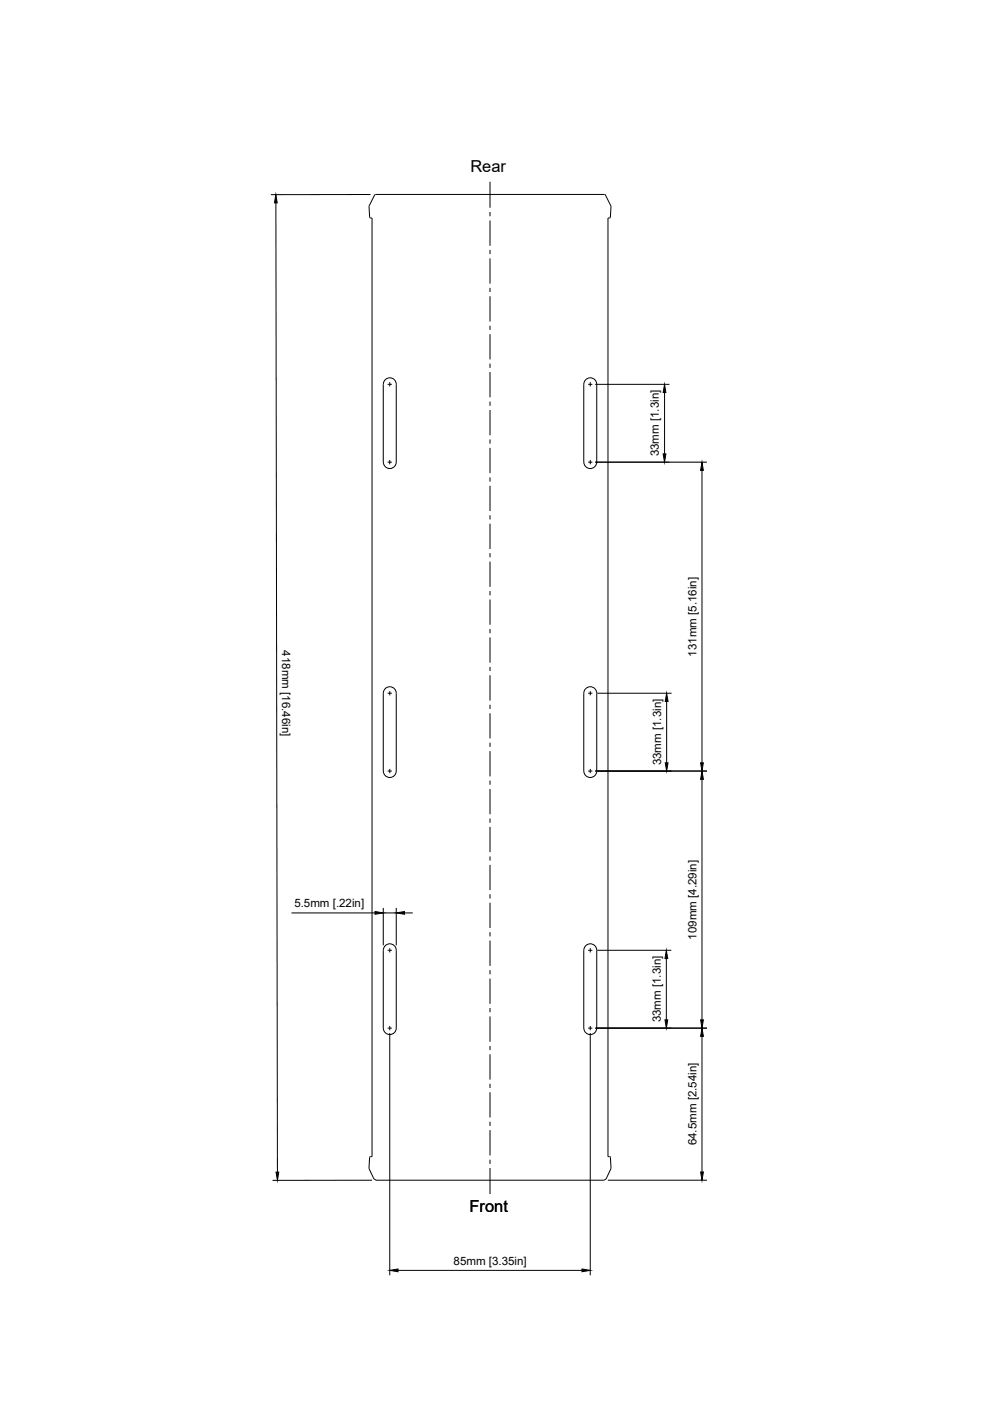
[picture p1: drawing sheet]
<svg xmlns="http://www.w3.org/2000/svg" width="420mm" height="594mm" viewBox="0 0 420 594" stroke-linecap="round" stroke-linejoin="round" font-family="sans-serif">
<!-- layer: Visible -->
<path d="M258.8 92.1l-.2 .3h-.8v398.1h.8l.2 .3 .3 4.7-1.9 4M258.8 92.1l.3-4.6-2.8-5h-97.1l-.4 .2-2.4 4.8 .3 4.6 .2 .3h.8v398.1l-.9 .1a9.5 9.5 0 0 0 2 9.5l1.1 .4h95.8l.7-.2 .8-.8M163.1 161.2a2.74 2.74 0 0 1 3.1-.8 2.74 2.74 0 0 1 1.8 2.6v32.9a2.74 2.74 0 0 1-2.7 2.8 2.74 2.74 0 0 1-2.8-2.8v-33zM248.5 160.8a2.74 2.74 0 0 1 3-.3 2.74 2.74 0 0 1 1.5 2.5v32.9a2.74 2.74 0 0 1-2.7 2.8 2.74 2.74 0 0 1-2.8-2.8v-33l.3-1.2zM163.1 292.2a2.74 2.74 0 0 1 3.1-.8 2.74 2.74 0 0 1 1.8 2.5v33a2.75 2.75 0 0 1-2.7 2.8 2.75 2.75 0 0 1-2.8-2.7v-33.1zM248.5 291.8a2.74 2.74 0 0 1 3-.3 2.74 2.74 0 0 1 1.5 2.4v33a2.75 2.75 0 0 1-2.7 2.8 2.75 2.75 0 0 1-2.8-2.7v-33.1l.3-1.2zM163.5 400.8a2.74 2.74 0 0 1 3-.3 2.74 2.74 0 0 1 1.5 2.5v33a2.74 2.74 0 0 1-2.7 2.7 2.74 2.74 0 0 1-2.8-2.7v-33l.3-1.3zM248.5 400.8a2.74 2.74 0 0 1 3-.3 2.74 2.74 0 0 1 1.5 2.5v33a2.74 2.74 0 0 1-2.7 2.7 2.74 2.74 0 0 1-2.8-2.7v-33l.3-1.3z" fill="none" stroke="#000" stroke-width=".42"/>
<!-- layer: Smart Centers -->
<g fill="none" stroke="#000" stroke-width=".42">
<path d="M207.8 77.1v11M207.8 89.9v1.8M207.8 93.5v10.7M207.8 106v1.8M207.8 109.6v10.7M207.8 122.1v1.7M207.8 125.6v10.7M207.8 138.1v1.8M207.8 141.7v10.7M207.8 154.2v1.8M207.8 157.8v10.7M164.4 163h1.7"/>
<path d="M165.2 162.1v1.8M207.8 170.3v1.8M207.8 173.8v10.8M249.4 163h1.7M250.3 162.1v1.8M164.4 196h1.7M165.2 195.1v1.8M207.8 186.3v1.8M207.8 189.9v10.7M249.4 196h1.7M250.3 195.1v1.8M207.8 202.4v1.8"/>
<path d="M207.8 206v10.7M207.8 218.5v1.8M207.8 222.1v10.7M207.8 234.6v1.7M207.8 238.1v10.7M207.8 250.6v1.8M207.8 254.2v10.7M207.8 266.7v1.8M207.8 270.3v10.7M164.4 294h1.7M165.2 293.1v1.7M207.8 282.8v1.8"/>
<path d="M207.8 286.4v10.7M207.8 298.8v1.8M249.4 294h1.7M250.3 293.1v1.7M207.8 302.4v10.7M207.8 314.9v1.8M207.8 318.5v10.7M164.4 327h1.7M165.2 326.1v1.7M207.8 331v1.8M207.8 334.6v10.7M249.4 327h1.7"/>
<path d="M250.3 326.1v1.7M207.8 347.1v1.8M207.8 350.6v10.8M207.8 363.1v1.8M207.8 366.7v10.7M207.8 379.2v1.8M207.8 382.8v10.7M207.8 395.3v1.8M207.8 398.9v10.7M164.4 403h1.7M165.2 402.1v1.8M207.8 411.4v1.7"/>
<path d="M207.8 414.9v10.8M249.4 403h1.7M250.3 402.1v1.8M164.4 436h1.7M165.2 435.1v1.8M207.8 427.4v1.8M207.8 431v10.7M249.4 436h1.7M250.3 435.1v1.8M207.8 443.5v1.8M207.8 447.1v10.7M207.8 459.6v1.8"/>
<path d="M207.8 463.2v10.7M207.8 475.7v1.7M207.8 479.2v10.7M207.8 491.7v1.8M207.8 495.3v11"/>
</g>
<!-- layer: FD_Dimensions -->
<g fill="none" stroke="#000" stroke-width=".42">
<path d="M117 86l.6 411M157.1 82.5h-42.2M252.3 163h31.5M281.7 166.5v26M252.3 196h47.4M297.6 199.5v124M253.2 294h31.5M282.6 297.5v26M252.3 327h47.4M297.6 330.5v101.9M123.6 387.1h35.4M162.5 385v15.9"/>
<path d="M162.5 387.1h5.5M168 385v15.9M171.5 387.1h3.5M253.2 403h31.4M282.5 406.5v25.9M165.2 438.1v102.7M250.3 438.1v102.7M252.3 436h47.4M297.6 439.5v57.5M157.8 500.5h-42.3M257.7 500.5h42M168.7 538.7h78"/>
</g>
<g fill="#000" stroke="#000" stroke-width=".42">
<path d="M116.9 82.5l.6 3.5h-1.1zM281.7 163l.6 3.5h-1.1zM281.2 192.5h1.1l-.6 3.5zM297.6 196l.6 3.5h-1.2zM282.6 294l.6 3.5h-1.2zM282 323.5h1.2l-.6 3.5zM297 323.5h1.2l-.6 3.5zM297.6 327l.6 3.5h-1.1zM159 386.5l3.5 .6-3.5 .6zM168 387.1l3.5-.6v1.2zM282.5 403l.6 3.5h-1.2zM281.9 432.4h1.2l-.6 3.6z"/>
<path d="M297.6 436l.6 3.5h-1.1zM297.1 432.4h1.1l-.6 3.6zM117 497h1.2l-.6 3.5zM297.1 497h1.1l-.6 3.5zM165.2 538.7l3.5-.6v1.2zM246.7 538.1l3.6 .6-3.6 .6z"/>
</g>
<g font-size="7">
<text x="199.4" y="73.1">Rear</text>
<text x="199.1" y="513.8">Front</text>
</g>
<g font-size="4.9">
<text x="279.4" y="193.5" transform="rotate(-90 279.4 193.5)">33mm [1.3in]</text>
<text x="119.6" y="275.8" transform="rotate(90 119.6 275.8)">418mm [16.46in]</text>
<text x="295.3" y="278.4" transform="rotate(-90 295.3 278.4)">131mm [5.16in]</text>
<text x="280.3" y="324.5" transform="rotate(-90 280.3 324.5)">33mm [1.3in]</text>
<text x="124.8" y="384.7">5.5mm [.22in]</text>
<text x="295.3" y="398.4" transform="rotate(-90 295.3 398.4)">109mm [4.29in]</text>
<text x="280.1" y="433.5" transform="rotate(-90 280.1 433.5)">33mm [1.3in]</text>
<text x="295.3" y="485.7" transform="rotate(-90 295.3 485.7)">64.5mm [2.54in]</text>
<text x="192.3" y="536.3">85mm [3.35in]</text>
</g>
</svg>
